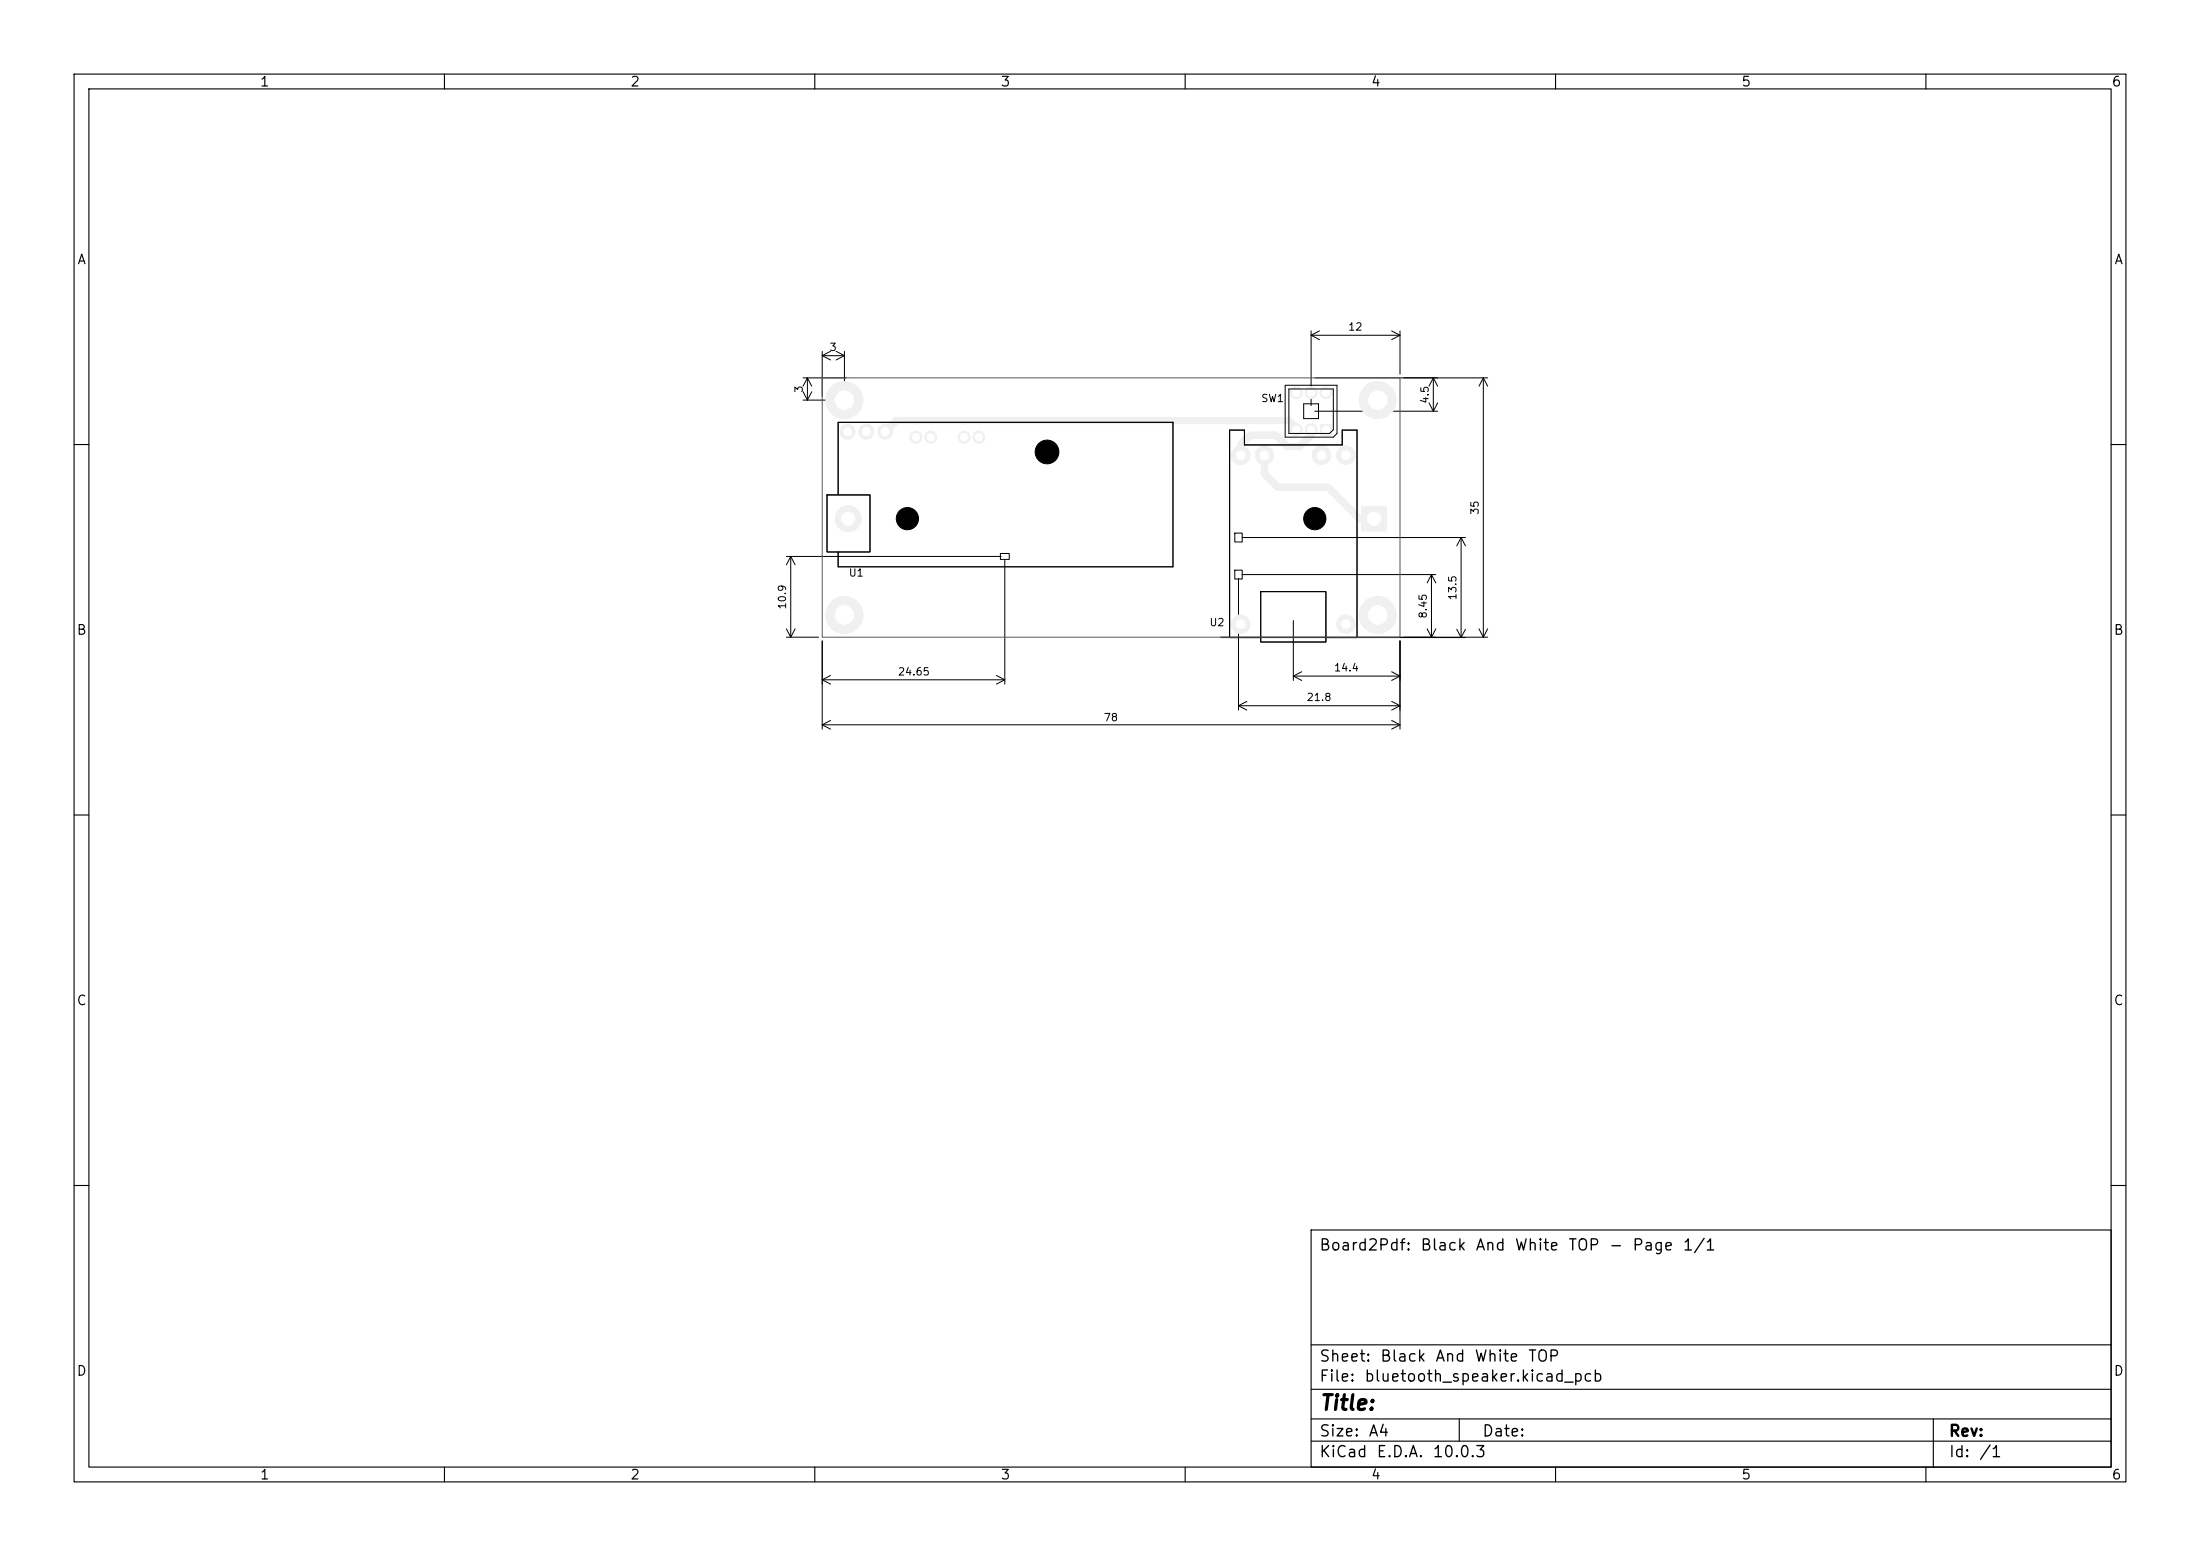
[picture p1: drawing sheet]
<svg xmlns="http://www.w3.org/2000/svg" width="297mm" height="210mm" viewBox="0 0 297 210" stroke-linecap="round" stroke-linejoin="round" font-family="sans-serif">
<g fill="none" stroke="#000" stroke-width=".14">
<path d="M108.4 51h5.9M108.4 54h5.1M108.4 52.9l.6 1.1M109 51v3M109 51l.6 1.1M109 51l-.6 1.1M109.6 52.9l-.6 1.1M111 47.4v6.1M111 48h3M111 48l1.1 .6M112.1 47.4l-1.1 .6M112.9 47.4l1.1 .6"/>
<path d="M114 47.4v6.1M114 48l-1.1 .6M177 44.7v10.1M177 45.3h12M177 45.3l1.1 .5M177.5 55.5h16.6M177.5 51h23.3M178.1 44.7l-1.1 .6M187.9 44.7l1.1 .6M189 44.7v5.8M189 45.3l-1.1 .5M192.9 54.4l.6 1.1"/>
<path d="M193.5 51v4.5M193.5 51l.6 1.1M193.5 51l-.6 1.1M194.1 54.4l-.6 1.1M200.3 51v35M200.3 51l.5 1.1M200.3 51l-.6 1.1M106.2 75.1h28.9M106.7 75.1v10.9M106.7 75.1l.6 1.1M106.7 75.1l-.5 1.1M135.6 75.6v16.7"/>
<path d="M167.2 78.1v17.7M167.7 72.6h30.1M167.7 77.6h26.1M193.3 77.6v8.4M193.3 77.6l.5 1.1M193.3 77.6l-.6 1.1M197.2 72.6v13.5M197.2 72.6l.6 1.1M197.2 72.6l-.5 1.1M106.2 86h4.3M106.2 84.9l.5 1.1M107.3 84.9l-.6 1.1"/>
<path d="M111 86.5v11.9M111 91.8h24.6M111 91.8l1.1 .5M111 97.8h78M111 97.8l1.1 .6M112.1 91.2l-1.1 .6M112.1 97.2l-1.1 .6M134.5 91.2l1.1 .6M135.6 91.8l-1.1 .5M164.7 86h36.1M165 86.1h32.8M167.2 95.3h21.8"/>
<path d="M167.2 95.3l1.1 .5M168.3 94.7l-1.1 .6M174.6 83.8v8M174.6 91.3h14.4M174.6 91.3l1.1 .5M175.7 90.7l-1.1 .6M187.9 90.7l1.1 .6M187.9 94.7l1.1 .6M187.9 97.2l1.1 .6M189 86.5v11.9M189 91.3l-1.1 .5M189 95.3l-1.1 .5"/>
<path d="M189 97.8l-1.1 .6M192.7 84.9l.6 1.1M193.8 84.9l-.5 1.1M196.7 84.9l.5 1.2M197.8 84.9l-.6 1.2M199.7 84.9l.6 1.1M200.8 84.9l-.5 1.1"/>
</g>
<path d="M178.2 57.2h1.6v1.6h-1.6z" fill="#f0f0f0"/>
<g fill="#f0f0f0" stroke="#f0f0f0" stroke-width=".14">
<circle cx="177" cy="58" r=".8"/>
<circle cx="175" cy="58" r=".8"/>
<circle cx="179" cy="53" r=".8"/>
<circle cx="177" cy="53" r=".8"/>
<circle cx="175" cy="53" r=".8"/>
<circle cx="181.7" cy="84.2" r="1.25"/>
<circle cx="181.7" cy="61.4" r="1.25"/>
<circle cx="178.4" cy="61.4" r="1.25"/>
<circle cx="170.7" cy="61.4" r="1.25"/>
<circle cx="167.5" cy="61.4" r="1.25"/>
<circle cx="167.5" cy="84.2" r="1.25"/>
</g>
<path d="M183.8 68.3h.2h3h.2v.2v3v.2l-.2 .1h-3l-.2-.1v-.2v-3z" fill="#f0f0f0"/>
<g fill="#f0f0f0" stroke="#f0f0f0" stroke-width=".14">
<circle cx="114.5" cy="70" r="1.75"/>
<circle cx="114.4" cy="58.3" r="1"/>
<circle cx="117" cy="58.3" r="1"/>
<circle cx="119.5" cy="58.3" r="1"/>
<circle cx="123.6" cy="59" r=".8"/>
<circle cx="125.6" cy="59" r=".8"/>
<circle cx="130.1" cy="59" r=".8"/>
<circle cx="132.1" cy="59" r=".8"/>
<circle cx="186" cy="54" r="2.5"/>
<circle cx="186" cy="83" r="2.5"/>
<circle cx="114" cy="83" r="2.5"/>
<circle cx="114" cy="54" r="2.5"/>
</g>
<path d="M175 58v-.2l-1-1h-53l-1.5 1.5M177 58v.8l-1.5 1.5h-1.7l-1.6-1.5h-3.5l-1.2 1.2v1.5M170.7 61.5v2.5l1.8 1.8h6.7l4.3 4.2h2" fill="none" stroke="#f0f0f0" stroke-width="1"/>
<g fill="#fff" stroke="#fff" stroke-width=".14">
<circle cx="186" cy="54" r="1.25"/>
<circle cx="186" cy="83" r="1.25"/>
<circle cx="114" cy="83" r="1.25"/>
<circle cx="114" cy="54" r="1.25"/>
<circle cx="179" cy="58" r=".5"/>
<circle cx="177" cy="58" r=".5"/>
<circle cx="175" cy="58" r=".5"/>
<circle cx="179" cy="53" r=".5"/>
<circle cx="177" cy="53" r=".5"/>
<circle cx="175" cy="53" r=".5"/>
<circle cx="181.7" cy="84.2" r=".6"/>
<circle cx="181.7" cy="61.4" r=".6"/>
<circle cx="178.4" cy="61.4" r=".6"/>
<circle cx="170.7" cy="61.4" r=".6"/>
<circle cx="167.5" cy="61.4" r=".6"/>
<circle cx="167.5" cy="84.2" r=".6"/>
<circle cx="185.5" cy="70" r=".9"/>
<circle cx="114.5" cy="70" r=".9"/>
<circle cx="114.4" cy="58.3" r=".55"/>
<circle cx="117" cy="58.3" r=".55"/>
<circle cx="119.5" cy="58.3" r=".55"/>
<circle cx="123.7" cy="59" r=".5"/>
<circle cx="125.7" cy="59" r=".5"/>
<circle cx="130.1" cy="59" r=".5"/>
<circle cx="132.1" cy="59" r=".5"/>
</g>
<g fill="#000" stroke="#000" stroke-width=".14">
<circle cx="122.5" cy="70" r="1.5"/>
<circle cx="141.3" cy="61" r="1.6"/>
<circle cx="177.5" cy="70" r="1.5"/>
</g>
<path d="M173.5 52h7v6.5l-.5 .5h-6.5zM174 52.5h6v5.5l-.5 .5h-5.5zM176 54.5h2v2h-2zM111.7 66.8h5.8v7.7h-5.8zM113.1 66.8v-9.8h45.2v19.5h-45.2v-2M135.1 74.7h1.1v.8h-1.1zM166.7 72h1v1.1h-1zM166.7 77h1v1.1h-1zM170.2 79.8h8.8v6.9h-8.8zM170.2 86.1h-4.2v-28h2v2h13.2v-2h2v28h-4.2" fill="none" stroke="#000" stroke-width=".14"/>
<g fill="none" stroke="#000" stroke-width=".15">
<path d="M10 10h277v190h-277zM12 12h273v186h-273zM60 10v2M110 10v2M160 10v2M210 10v2M260 10v2M10 60h2M285 60h2M10 110h2M285 110h2M10 160h2"/>
<path d="M177 166h108v32h-108zM285 160h2M60 198v2M110 198v2M160 198v2M177 194.5h108M177 191.5h108M177 187.5h108M177 181.5h108M197 191.5v3M210 198v2M260 198v2"/>
<path d="M261 191.5v6.5"/>
</g>
<path d="M111 51h78v35h-78z" fill="none" stroke="#575757" stroke-width=".14"/>
<text font-size="2" x="178" y="190.8">Title:</text>
<g font-size="1.5">
<text x="178" y="169.2">Board2Pdf:</text>
<text x="191.7" y="169.2">Black</text>
<text x="199.1" y="169.2">And</text>
<text x="204.4" y="169.2">White</text>
<text x="211.6" y="169.2">TOP</text>
<text x="217.1" y="169.2">-</text>
<text x="220.3" y="169.2">Page</text>
<text x="227.1" y="169.2">1/1</text>
<text x="178" y="184.2">Sheet:</text>
<text x="186.2" y="184.2">Black</text>
<text x="193.7" y="184.2">And</text>
<text x="199" y="184.2">White</text>
<text x="206.2" y="184.2">TOP</text>
<text x="178" y="186.9">File:</text>
<text x="184.1" y="186.9">bluetooth_speaker.kicad_pcb</text>
<text x="178" y="197.1">KiCad</text>
<text x="178" y="194.3">Size:</text>
<text x="184.7" y="194.3">A4</text>
<text x="185.7" y="197.1">E.D.A.</text>
<text x="193.3" y="197.1">10.0.3</text>
<text x="200" y="194.3">Date:</text>
<text x="263" y="194.3">Rev:</text>
<text x="263" y="197.1">Id:</text>
<text x="267.1" y="197.1">/1</text>
</g>
<g font-size="1.3">
<text x="35" y="12">1</text>
<text x="85" y="12">2</text>
<text x="135" y="12">3</text>
<text x="185" y="12">4</text>
<text x="235" y="12">5</text>
<text x="285" y="12">6</text>
<text x="10.3" y="36">A</text>
<text x="285.4" y="36">A</text>
<text x="10.3" y="86">B</text>
<text x="285.3" y="86">B</text>
<text x="10.3" y="136">C</text>
<text x="285.3" y="136">C</text>
<text x="10.3" y="186">D</text>
<text x="285.3" y="186">D</text>
<text x="35" y="200">1</text>
<text x="85" y="200">2</text>
<text x="135" y="200">3</text>
<text x="185" y="200">4</text>
<text x="235" y="200">5</text>
<text x="285" y="200">6</text>
</g>
<g font-size="1">
<text x="111.9" y="47.6">3</text>
<text x="181.9" y="44.9">12</text>
<text x="108.6" y="53.1" transform="rotate(-90 108.6 53.1)">3</text>
<text x="170.2" y="54.5">SW1</text>
<text x="193.1" y="54.6" transform="rotate(-90 193.1 54.6)">4.5</text>
<text x="199.9" y="69.6" transform="rotate(-90 199.9 69.6)">35</text>
<text x="106.4" y="82.3" transform="rotate(-90 106.4 82.3)">10.9</text>
<text x="114.5" y="78.1">U1</text>
<text x="192.9" y="83.6" transform="rotate(-90 192.9 83.6)">8.45</text>
<text x="196.9" y="81.1" transform="rotate(-90 196.9 81.1)">13.5</text>
<text x="163.2" y="84.8">U2</text>
<text x="121.1" y="91.4">24.65</text>
<text x="176.3" y="94.9">21.8</text>
<text x="180" y="90.9">14.4</text>
<text x="148.9" y="97.6">78</text>
</g>
</svg>
